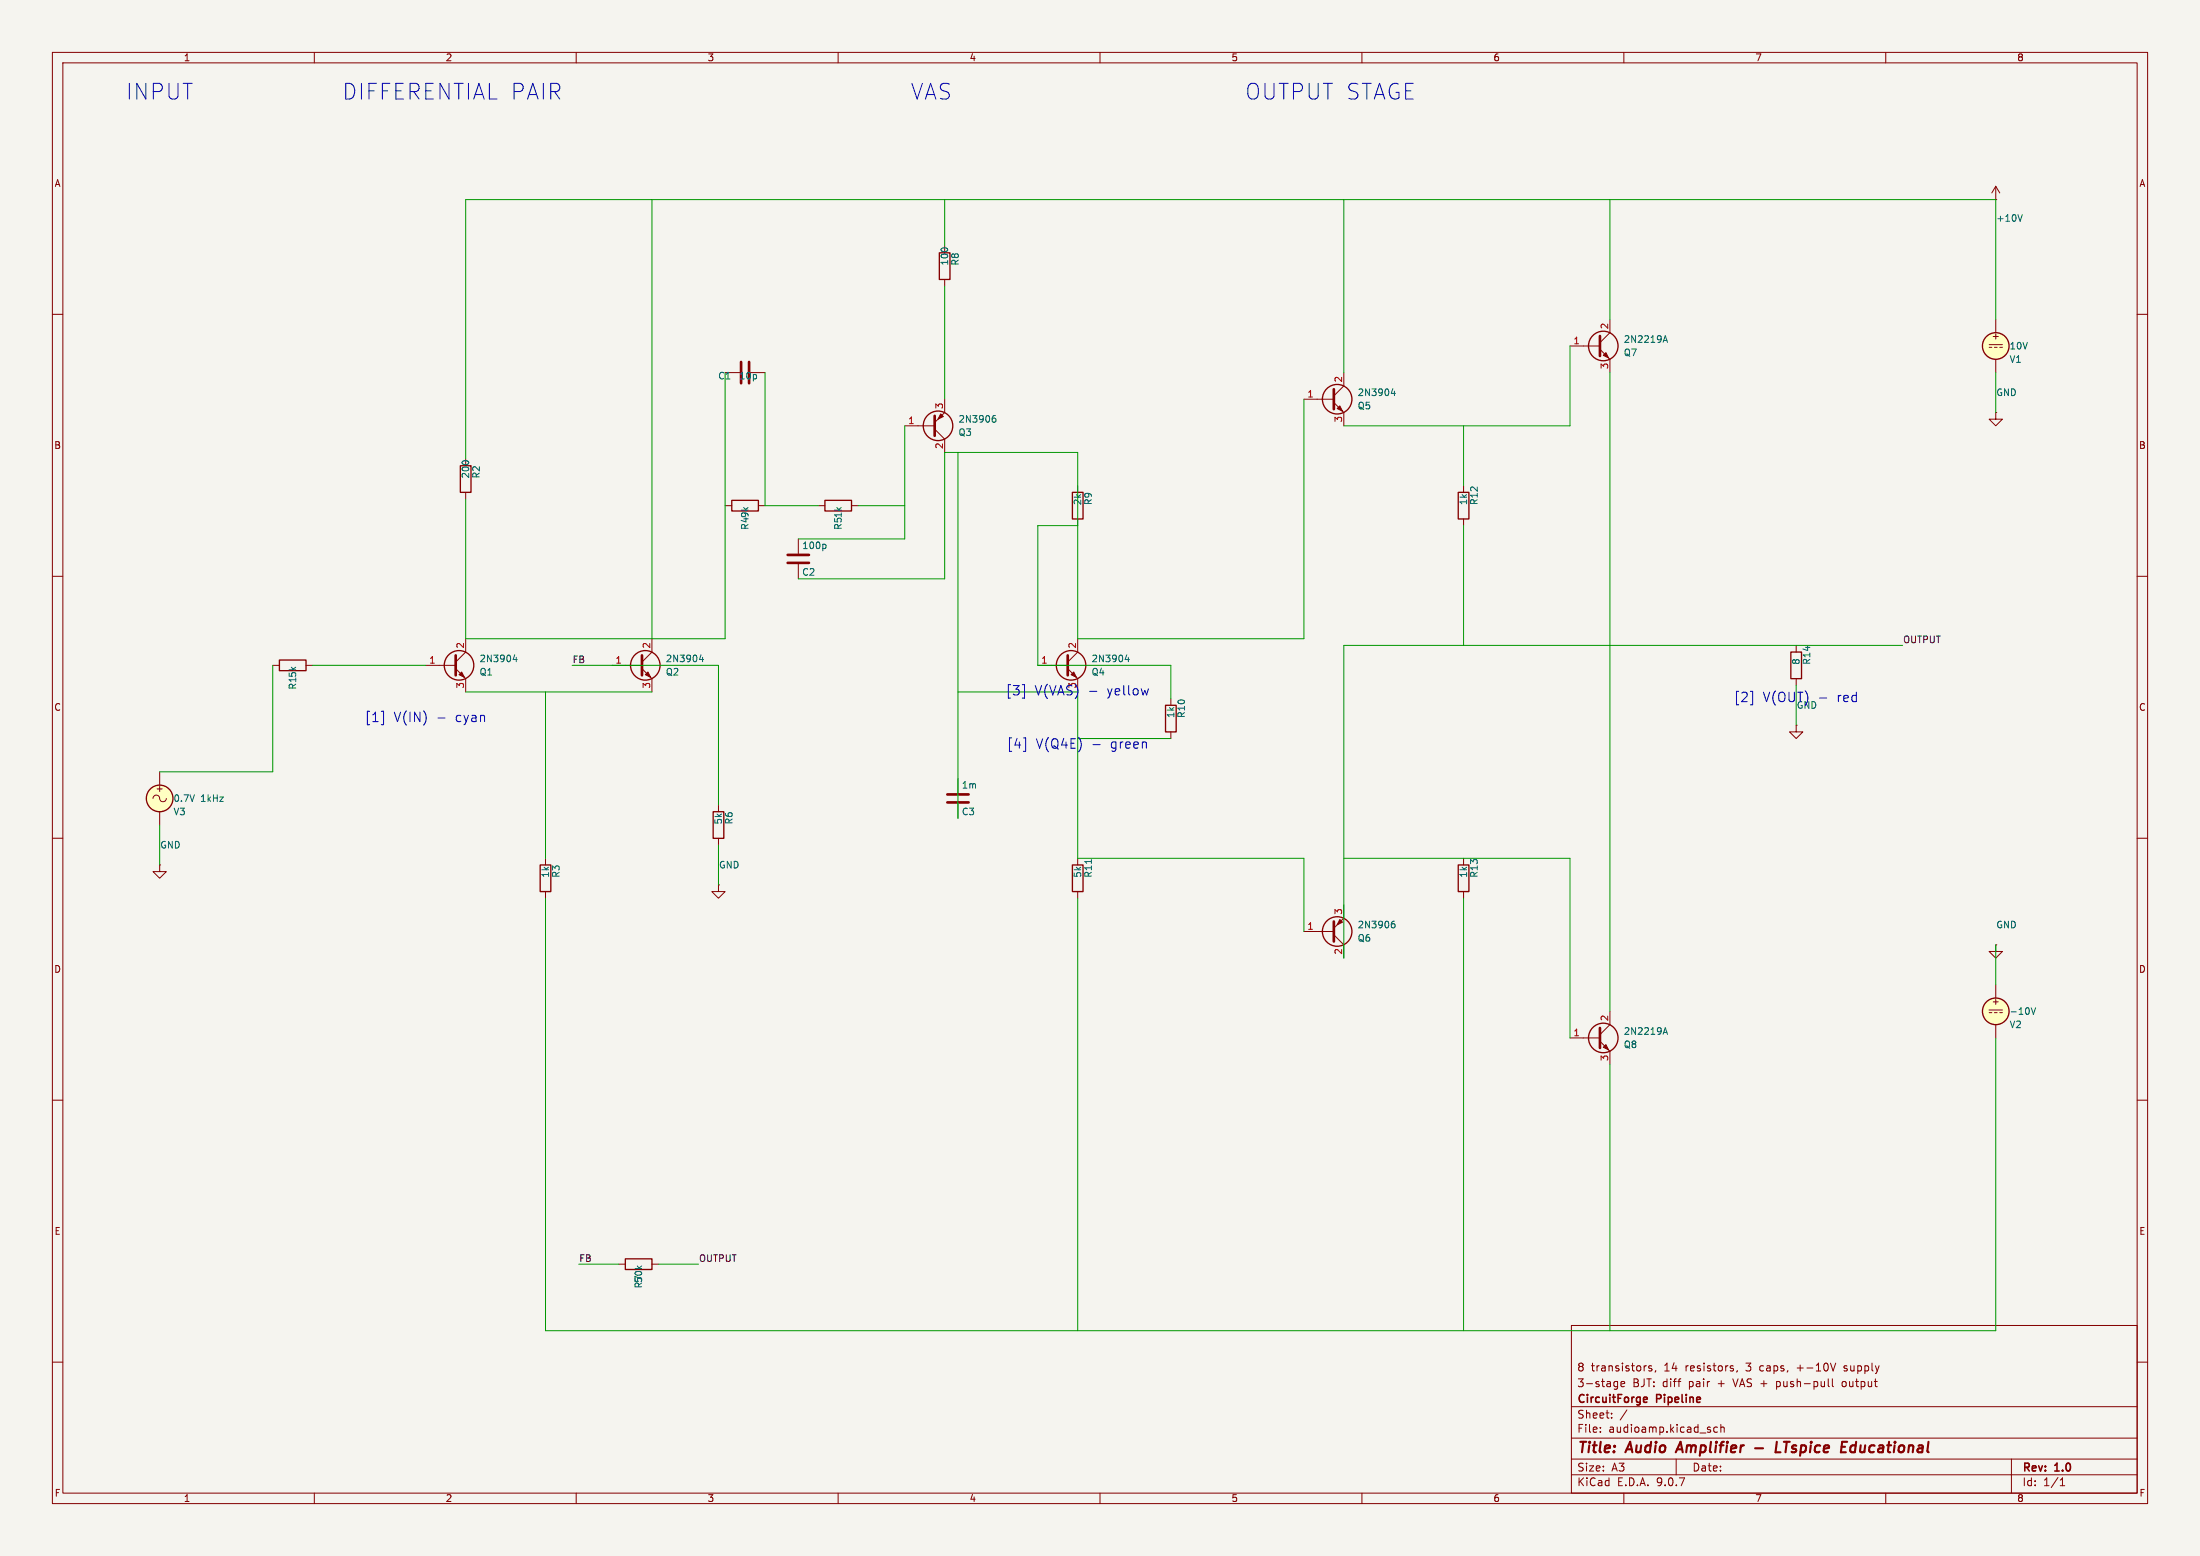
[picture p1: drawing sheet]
(kicad_sch
 (version 20250114)
 (generator "eeschema")
 (generator_version "9.0")
 (paper "A3")
 (title_block
  (title "Audio Amplifier - LTspice Educational")
  (rev "1.0")
  (company "CircuitForge Pipeline")
  (comment 1 "3-stage BJT: diff pair + VAS + push-pull output")
  (comment 2 "8 transistors, 14 resistors, 3 caps, +-10V supply"))
 (lib_symbols
  (symbol "VSIN:VSIN"
   (pin_numbers (hide yes))
   (pin_names
    (offset 0.0254)) (exclude_from_sim no) (in_bom yes) (on_board yes)
   (property "Reference" "V" (at 2.54 2.54 0) (show_name no) (do_not_autoplace no) (effects (font (size 1.27 1.27)) (justify left)))
   (property "Value" "VSIN" (at 2.54 0 0) (show_name no) (do_not_autoplace no) (effects (font (size 1.27 1.27)) (justify left)))
   (property "Footprint" "" (at 0 0 0) (show_name no) (do_not_autoplace no) (hide yes) (effects (font (size 1.27 1.27))))
   (property "Datasheet" "https://ngspice.sourceforge.io/docs/ngspice-html-manual/manual.xhtml#sec_Independent_Sources_for" (at 0 0 0) (show_name no) (do_not_autoplace no) (hide yes) (effects (font (size 1.27 1.27))))
   (property "Description" "Voltage source, sinusoidal" (at 0 0 0) (show_name no) (do_not_autoplace no) (hide yes) (effects (font (size 1.27 1.27))))
   (property "Sim.Pins" "1=+ 2=-" (at 0 0 0) (show_name no) (do_not_autoplace no) (hide yes) (effects (font (size 1.27 1.27))))
   (property "Sim.Params" "dc=0 ampl=1 f=1k ac=1" (at 2.54 -2.54 0) (show_name no) (do_not_autoplace no) (effects (font (size 1.27 1.27)) (justify left)))
   (property "Sim.Type" "SIN" (at 0 0 0) (show_name no) (do_not_autoplace no) (hide yes) (effects (font (size 1.27 1.27))))
   (property "Sim.Device" "V" (at 0 0 0) (show_name no) (do_not_autoplace no) (hide yes) (effects (font (size 1.27 1.27)) (justify left)))
   (symbol "VSIN_0_0"
    (arc (start -1.27 0) (mid -0.635 0.6323) (end 0 0) (stroke (width 0) (type default)) (fill (type none)))
    (arc (start 1.27 0) (mid 0.635 -0.6323) (end 0 0) (stroke (width 0) (type default)) (fill (type none)))
    (text "+" (at 0 1.905 0) (effects (font (size 1.27 1.27)))))
   (symbol "VSIN_0_1"
    (circle (center 0 0) (radius 2.54) (stroke (width 0.254) (type default)) (fill (type background))))
   (symbol "VSIN_1_1"
    (pin passive line (at 0 5.08 270) (length 2.54) (name "" (effects (font (size 1.27 1.27)))) (number "1" (effects (font (size 1.27 1.27)))))
    (pin passive line (at 0 -5.08 90) (length 2.54) (name "" (effects (font (size 1.27 1.27)))) (number "2" (effects (font (size 1.27 1.27))))))
   (embedded_fonts no))
  (symbol "R:R"
   (pin_numbers (hide yes))
   (pin_names
    (offset 0)) (exclude_from_sim no) (in_bom yes) (on_board yes)
   (property "Reference" "R" (at 2.032 0 90) (show_name no) (do_not_autoplace no) (effects (font (size 1.27 1.27))))
   (property "Value" "R" (at 0 0 90) (show_name no) (do_not_autoplace no) (effects (font (size 1.27 1.27))))
   (property "Footprint" "" (at -1.778 0 90) (show_name no) (do_not_autoplace no) (hide yes) (effects (font (size 1.27 1.27))))
   (property "Datasheet" "" (at 0 0 0) (show_name no) (do_not_autoplace no) (hide yes) (effects (font (size 1.27 1.27))))
   (property "Description" "Resistor" (at 0 0 0) (show_name no) (do_not_autoplace no) (hide yes) (effects (font (size 1.27 1.27))))
   (symbol "R_0_1"
    (rectangle (start -1.016 -2.54) (end 1.016 2.54) (stroke (width 0.254) (type default)) (fill (type none))))
   (symbol "R_1_1"
    (pin passive line (at 0 3.81 270) (length 1.27) (name "" (effects (font (size 1.27 1.27)))) (number "1" (effects (font (size 1.27 1.27)))))
    (pin passive line (at 0 -3.81 90) (length 1.27) (name "" (effects (font (size 1.27 1.27)))) (number "2" (effects (font (size 1.27 1.27))))))
   (embedded_fonts no))
  (symbol "Q_NPN_BCE:Q_NPN_BCE"
   (pin_names
    (offset 0) (hide yes)) (exclude_from_sim no) (in_bom yes) (on_board yes)
   (property "Reference" "Q" (at 5.08 1.27 0) (show_name no) (do_not_autoplace no) (effects (font (size 1.27 1.27)) (justify left)))
   (property "Value" "Q_NPN_BCE" (at 5.08 -1.27 0) (show_name no) (do_not_autoplace no) (effects (font (size 1.27 1.27)) (justify left)))
   (property "Footprint" "" (at 5.08 2.54 0) (show_name no) (do_not_autoplace no) (hide yes) (effects (font (size 1.27 1.27))))
   (property "Datasheet" "" (at 0 0 0) (show_name no) (do_not_autoplace no) (hide yes) (effects (font (size 1.27 1.27))))
   (property "Description" "NPN transistor, base/collector/emitter" (at 0 0 0) (show_name no) (do_not_autoplace no) (hide yes) (effects (font (size 1.27 1.27))))
   (property "Sim.Device" "NPN" (at 0 0 0) (show_name no) (do_not_autoplace no) (hide yes) (effects (font (size 1.27 1.27))))
   (property "Sim.Pins" "1=B 2=C 3=E" (at 0 0 0) (show_name no) (do_not_autoplace no) (hide yes) (effects (font (size 1.27 1.27))))
   (symbol "Q_NPN_BCE_0_1"
    (polyline (pts (xy -2.54 0) (xy 0.635 0)) (stroke (width 0) (type default)) (fill (type none)))
    (polyline (pts (xy 0.635 1.905) (xy 0.635 -1.905)) (stroke (width 0.508) (type default)) (fill (type none)))
    (circle (center 1.27 0) (radius 2.8194) (stroke (width 0.254) (type default)) (fill (type none))))
   (symbol "Q_NPN_BCE_1_1"
    (polyline (pts (xy 0.635 0.635) (xy 2.54 2.54)) (stroke (width 0) (type default)) (fill (type none)))
    (polyline (pts (xy 0.635 -0.635) (xy 2.54 -2.54)) (stroke (width 0) (type default)) (fill (type none)))
    (polyline (pts (xy 1.27 -1.778) (xy 1.778 -1.27) (xy 2.286 -2.286) (xy 1.27 -1.778)) (stroke (width 0) (type default)) (fill (type outline)))
    (pin input line (at -5.08 0 0) (length 2.54) (name "B" (effects (font (size 1.27 1.27)))) (number "1" (effects (font (size 1.27 1.27)))))
    (pin passive line (at 2.54 5.08 270) (length 2.54) (name "C" (effects (font (size 1.27 1.27)))) (number "2" (effects (font (size 1.27 1.27)))))
    (pin passive line (at 2.54 -5.08 90) (length 2.54) (name "E" (effects (font (size 1.27 1.27)))) (number "3" (effects (font (size 1.27 1.27))))))
   (embedded_fonts no))
  (symbol "C:C"
   (pin_numbers (hide yes))
   (pin_names
    (offset 0.254)) (exclude_from_sim no) (in_bom yes) (on_board yes)
   (property "Reference" "C" (at 0.635 2.54 0) (show_name no) (do_not_autoplace no) (effects (font (size 1.27 1.27)) (justify left)))
   (property "Value" "C" (at 0.635 -2.54 0) (show_name no) (do_not_autoplace no) (effects (font (size 1.27 1.27)) (justify left)))
   (property "Footprint" "" (at 0.9652 -3.81 0) (show_name no) (do_not_autoplace no) (hide yes) (effects (font (size 1.27 1.27))))
   (property "Datasheet" "" (at 0 0 0) (show_name no) (do_not_autoplace no) (hide yes) (effects (font (size 1.27 1.27))))
   (property "Description" "Unpolarized capacitor" (at 0 0 0) (show_name no) (do_not_autoplace no) (hide yes) (effects (font (size 1.27 1.27))))
   (symbol "C_0_1"
    (polyline (pts (xy -2.032 0.762) (xy 2.032 0.762)) (stroke (width 0.508) (type default)) (fill (type none)))
    (polyline (pts (xy -2.032 -0.762) (xy 2.032 -0.762)) (stroke (width 0.508) (type default)) (fill (type none))))
   (symbol "C_1_1"
    (pin passive line (at 0 3.81 270) (length 2.794) (name "" (effects (font (size 1.27 1.27)))) (number "1" (effects (font (size 1.27 1.27)))))
    (pin passive line (at 0 -3.81 90) (length 2.794) (name "" (effects (font (size 1.27 1.27)))) (number "2" (effects (font (size 1.27 1.27))))))
   (embedded_fonts no))
  (symbol "Q_PNP_BCE:Q_PNP_BCE"
   (pin_names
    (offset 0) (hide yes)) (exclude_from_sim no) (in_bom yes) (on_board yes)
   (property "Reference" "Q" (at 5.08 1.27 0) (show_name no) (do_not_autoplace no) (effects (font (size 1.27 1.27)) (justify left)))
   (property "Value" "Q_PNP_BCE" (at 5.08 -1.27 0) (show_name no) (do_not_autoplace no) (effects (font (size 1.27 1.27)) (justify left)))
   (property "Footprint" "" (at 5.08 2.54 0) (show_name no) (do_not_autoplace no) (hide yes) (effects (font (size 1.27 1.27))))
   (property "Datasheet" "" (at 0 0 0) (show_name no) (do_not_autoplace no) (hide yes) (effects (font (size 1.27 1.27))))
   (property "Description" "PNP transistor, base/collector/emitter" (at 0 0 0) (show_name no) (do_not_autoplace no) (hide yes) (effects (font (size 1.27 1.27))))
   (property "Sim.Device" "PNP" (at 0 0 0) (show_name no) (do_not_autoplace no) (hide yes) (effects (font (size 1.27 1.27))))
   (property "Sim.Pins" "1=B 2=C 3=E" (at 0 0 0) (show_name no) (do_not_autoplace no) (hide yes) (effects (font (size 1.27 1.27))))
   (symbol "Q_PNP_BCE_0_1"
    (polyline (pts (xy -2.54 0) (xy 0.635 0)) (stroke (width 0) (type default)) (fill (type none)))
    (polyline (pts (xy 0.635 1.905) (xy 0.635 -1.905)) (stroke (width 0.508) (type default)) (fill (type none)))
    (polyline (pts (xy 0.635 0.635) (xy 2.54 2.54)) (stroke (width 0) (type default)) (fill (type none)))
    (polyline (pts (xy 0.635 -0.635) (xy 2.54 -2.54)) (stroke (width 0) (type default)) (fill (type none)))
    (circle (center 1.27 0) (radius 2.8194) (stroke (width 0.254) (type default)) (fill (type none)))
    (polyline (pts (xy 2.286 -1.778) (xy 1.778 -2.286) (xy 1.27 -1.27) (xy 2.286 -1.778)) (stroke (width 0) (type default)) (fill (type outline))))
   (symbol "Q_PNP_BCE_1_1"
    (pin input line (at -5.08 0 0) (length 2.54) (name "B" (effects (font (size 1.27 1.27)))) (number "1" (effects (font (size 1.27 1.27)))))
    (pin passive line (at 2.54 5.08 270) (length 2.54) (name "C" (effects (font (size 1.27 1.27)))) (number "2" (effects (font (size 1.27 1.27)))))
    (pin passive line (at 2.54 -5.08 90) (length 2.54) (name "E" (effects (font (size 1.27 1.27)))) (number "3" (effects (font (size 1.27 1.27))))))
   (embedded_fonts no))
  (symbol "VDC:VDC"
   (pin_numbers (hide yes))
   (pin_names
    (offset 0.0254)) (exclude_from_sim no) (in_bom yes) (on_board yes)
   (property "Reference" "V" (at 2.54 2.54 0) (show_name no) (do_not_autoplace no) (effects (font (size 1.27 1.27)) (justify left)))
   (property "Value" "1" (at 2.54 0 0) (show_name no) (do_not_autoplace no) (effects (font (size 1.27 1.27)) (justify left)))
   (property "Footprint" "" (at 0 0 0) (show_name no) (do_not_autoplace no) (hide yes) (effects (font (size 1.27 1.27))))
   (property "Datasheet" "https://ngspice.sourceforge.io/docs/ngspice-html-manual/manual.xhtml#sec_Independent_Sources_for" (at 0 0 0) (show_name no) (do_not_autoplace no) (hide yes) (effects (font (size 1.27 1.27))))
   (property "Description" "Voltage source, DC" (at 0 0 0) (show_name no) (do_not_autoplace no) (hide yes) (effects (font (size 1.27 1.27))))
   (property "Sim.Pins" "1=+ 2=-" (at 0 0 0) (show_name no) (do_not_autoplace no) (hide yes) (effects (font (size 1.27 1.27))))
   (property "Sim.Type" "DC" (at 0 0 0) (show_name no) (do_not_autoplace no) (hide yes) (effects (font (size 1.27 1.27))))
   (property "Sim.Device" "V" (at 0 0 0) (show_name no) (do_not_autoplace no) (hide yes) (effects (font (size 1.27 1.27)) (justify left)))
   (symbol "VDC_0_0"
    (polyline (pts (xy -1.27 0.254) (xy 1.27 0.254)) (stroke (width 0) (type default)) (fill (type none)))
    (polyline (pts (xy -0.762 -0.254) (xy -1.27 -0.254)) (stroke (width 0) (type default)) (fill (type none)))
    (polyline (pts (xy 0.254 -0.254) (xy -0.254 -0.254)) (stroke (width 0) (type default)) (fill (type none)))
    (polyline (pts (xy 1.27 -0.254) (xy 0.762 -0.254)) (stroke (width 0) (type default)) (fill (type none)))
    (text "+" (at 0 1.905 0) (effects (font (size 1.27 1.27)))))
   (symbol "VDC_0_1"
    (circle (center 0 0) (radius 2.54) (stroke (width 0.254) (type default)) (fill (type background))))
   (symbol "VDC_1_1"
    (pin passive line (at 0 5.08 270) (length 2.54) (name "" (effects (font (size 1.27 1.27)))) (number "1" (effects (font (size 1.27 1.27)))))
    (pin passive line (at 0 -5.08 90) (length 2.54) (name "" (effects (font (size 1.27 1.27)))) (number "2" (effects (font (size 1.27 1.27))))))
   (embedded_fonts no))
  (symbol "GND:GND"
   (power)
   (pin_numbers (hide yes))
   (pin_names
    (offset 0) (hide yes)) (exclude_from_sim no) (in_bom yes) (on_board yes)
   (property "Reference" "#PWR" (at 0 -6.35 0) (show_name no) (do_not_autoplace no) (hide yes) (effects (font (size 1.27 1.27))))
   (property "Value" "GND" (at 0 -3.81 0) (show_name no) (do_not_autoplace no) (effects (font (size 1.27 1.27))))
   (property "Footprint" "" (at 0 0 0) (show_name no) (do_not_autoplace no) (hide yes) (effects (font (size 1.27 1.27))))
   (property "Datasheet" "" (at 0 0 0) (show_name no) (do_not_autoplace no) (hide yes) (effects (font (size 1.27 1.27))))
   (property "Description" "Power symbol creates a global label with name \"GND\" , ground" (at 0 0 0) (show_name no) (do_not_autoplace no) (hide yes) (effects (font (size 1.27 1.27))))
   (symbol "GND_0_1"
    (polyline (pts (xy 0 0) (xy 0 -1.27) (xy 1.27 -1.27) (xy 0 -2.54) (xy -1.27 -1.27) (xy 0 -1.27)) (stroke (width 0) (type default)) (fill (type none))))
   (symbol "GND_1_1"
    (pin power_in line (at 0 0 270) (length 0) (name "" (effects (font (size 1.27 1.27)))) (number "1" (effects (font (size 1.27 1.27))))))
   (embedded_fonts no))
  (symbol "VCC:VCC"
   (power)
   (pin_numbers (hide yes))
   (pin_names
    (offset 0) (hide yes)) (exclude_from_sim no) (in_bom yes) (on_board yes)
   (property "Reference" "#PWR" (at 0 -3.81 0) (show_name no) (do_not_autoplace no) (hide yes) (effects (font (size 1.27 1.27))))
   (property "Value" "VCC" (at 0 3.556 0) (show_name no) (do_not_autoplace no) (effects (font (size 1.27 1.27))))
   (property "Footprint" "" (at 0 0 0) (show_name no) (do_not_autoplace no) (hide yes) (effects (font (size 1.27 1.27))))
   (property "Datasheet" "" (at 0 0 0) (show_name no) (do_not_autoplace no) (hide yes) (effects (font (size 1.27 1.27))))
   (property "Description" "Power symbol creates a global label with name \"VCC\"" (at 0 0 0) (show_name no) (do_not_autoplace no) (hide yes) (effects (font (size 1.27 1.27))))
   (symbol "VCC_0_1"
    (polyline (pts (xy -0.762 1.27) (xy 0 2.54)) (stroke (width 0) (type default)) (fill (type none)))
    (polyline (pts (xy 0 2.54) (xy 0.762 1.27)) (stroke (width 0) (type default)) (fill (type none)))
    (polyline (pts (xy 0 0) (xy 0 2.54)) (stroke (width 0) (type default)) (fill (type none))))
   (symbol "VCC_1_1"
    (pin power_in line (at 0 0 90) (length 0) (name "" (effects (font (size 1.27 1.27)))) (number "1" (effects (font (size 1.27 1.27))))))
   (embedded_fonts no)))
 (symbol
  (lib_id "VSIN:VSIN")
  (at 30.48 152.4 0)
  (unit 1)
  (exclude_from_sim no)
  (in_bom yes)
  (on_board yes)
  (dnp no)
  (fields_autoplaced no)
  (property "Reference" "V3" (at 33.02 154.94 0.0000) (effects (font (size 1.27 1.27)) (justify left)))
  (property "Value" "0.7V 1kHz" (at 33.02 152.4 0.0000) (effects (font (size 1.27 1.27)) (justify left)))
  (pin "1")
  (pin "2"))
 (symbol
  (lib_id "R:R")
  (at 55.88 127 90)
  (unit 1)
  (exclude_from_sim no)
  (in_bom yes)
  (on_board yes)
  (dnp no)
  (fields_autoplaced no)
  (property "Reference" "R1" (at 55.88 129.032 180) (effects (font (size 1.27 1.27)) (justify left)))
  (property "Value" "5k" (at 55.88 127 180) (effects (font (size 1.27 1.27)) (justify left)))
  (pin "1")
  (pin "2"))
 (symbol
  (lib_id "Q_NPN_BCE:Q_NPN_BCE")
  (at 86.36 127 0)
  (unit 1)
  (exclude_from_sim no)
  (in_bom yes)
  (on_board yes)
  (dnp no)
  (fields_autoplaced no)
  (property "Reference" "Q1" (at 91.44 128.27 0.0000) (effects (font (size 1.27 1.27)) (justify left)))
  (property "Value" "2N3904" (at 91.44 125.73 0.0000) (effects (font (size 1.27 1.27)) (justify left)))
  (pin "1")
  (pin "2")
  (pin "3"))
 (symbol
  (lib_id "Q_NPN_BCE:Q_NPN_BCE")
  (at 121.92 127 0)
  (unit 1)
  (exclude_from_sim no)
  (in_bom yes)
  (on_board yes)
  (dnp no)
  (fields_autoplaced no)
  (property "Reference" "Q2" (at 127 128.27 0.0000) (effects (font (size 1.27 1.27)) (justify left)))
  (property "Value" "2N3904" (at 127 125.73 0.0000) (effects (font (size 1.27 1.27)) (justify left)))
  (pin "1")
  (pin "2")
  (pin "3"))
 (symbol
  (lib_id "R:R")
  (at 88.9 91.44 0)
  (unit 1)
  (exclude_from_sim no)
  (in_bom yes)
  (on_board yes)
  (dnp no)
  (fields_autoplaced no)
  (property "Reference" "R2" (at 90.932 91.44 90) (effects (font (size 1.27 1.27)) (justify left)))
  (property "Value" "200" (at 88.9 91.44 90) (effects (font (size 1.27 1.27)) (justify left)))
  (pin "1")
  (pin "2"))
 (symbol
  (lib_id "R:R")
  (at 104.14 167.64 0)
  (unit 1)
  (exclude_from_sim no)
  (in_bom yes)
  (on_board yes)
  (dnp no)
  (fields_autoplaced no)
  (property "Reference" "R3" (at 106.172 167.64 90) (effects (font (size 1.27 1.27)) (justify left)))
  (property "Value" "1k" (at 104.14 167.64 90) (effects (font (size 1.27 1.27)) (justify left)))
  (pin "1")
  (pin "2"))
 (symbol
  (lib_id "R:R")
  (at 137.16 157.48 0)
  (unit 1)
  (exclude_from_sim no)
  (in_bom yes)
  (on_board yes)
  (dnp no)
  (fields_autoplaced no)
  (property "Reference" "R6" (at 139.192 157.48 90) (effects (font (size 1.27 1.27)) (justify left)))
  (property "Value" "5k" (at 137.16 157.48 90) (effects (font (size 1.27 1.27)) (justify left)))
  (pin "1")
  (pin "2"))
 (symbol
  (lib_id "R:R")
  (at 121.92 241.3 90)
  (unit 1)
  (exclude_from_sim no)
  (in_bom yes)
  (on_board yes)
  (dnp no)
  (fields_autoplaced no)
  (property "Reference" "R7" (at 121.92 243.332 180) (effects (font (size 1.27 1.27)) (justify left)))
  (property "Value" "50k" (at 121.92 241.3 180) (effects (font (size 1.27 1.27)) (justify left)))
  (pin "1")
  (pin "2"))
 (symbol
  (lib_id "R:R")
  (at 142.24 96.52 90)
  (unit 1)
  (exclude_from_sim no)
  (in_bom yes)
  (on_board yes)
  (dnp no)
  (fields_autoplaced no)
  (property "Reference" "R4" (at 142.24 98.552 180) (effects (font (size 1.27 1.27)) (justify left)))
  (property "Value" "9k" (at 142.24 96.52 180) (effects (font (size 1.27 1.27)) (justify left)))
  (pin "1")
  (pin "2"))
 (symbol
  (lib_id "C:C")
  (at 142.24 71.12 90)
  (unit 1)
  (exclude_from_sim no)
  (in_bom yes)
  (on_board yes)
  (dnp no)
  (fields_autoplaced no)
  (property "Reference" "C1" (at 139.7 71.755 90) (effects (font (size 1.27 1.27)) (justify left)))
  (property "Value" "10p" (at 144.78 71.755 90) (effects (font (size 1.27 1.27)) (justify left)))
  (pin "1")
  (pin "2"))
 (symbol
  (lib_id "R:R")
  (at 160.02 96.52 90)
  (unit 1)
  (exclude_from_sim no)
  (in_bom yes)
  (on_board yes)
  (dnp no)
  (fields_autoplaced no)
  (property "Reference" "R5" (at 160.02 98.552 180) (effects (font (size 1.27 1.27)) (justify left)))
  (property "Value" "1k" (at 160.02 96.52 180) (effects (font (size 1.27 1.27)) (justify left)))
  (pin "1")
  (pin "2"))
 (symbol
  (lib_id "Q_PNP_BCE:Q_PNP_BCE")
  (at 177.8 81.28 0)
  (mirror x)
  (unit 1)
  (exclude_from_sim no)
  (in_bom yes)
  (on_board yes)
  (dnp no)
  (fields_autoplaced no)
  (property "Reference" "Q3" (at 182.88 82.55 0.0000) (effects (font (size 1.27 1.27)) (justify left)))
  (property "Value" "2N3906" (at 182.88 80.01 0.0000) (effects (font (size 1.27 1.27)) (justify left)))
  (pin "1")
  (pin "2")
  (pin "3"))
 (symbol
  (lib_id "R:R")
  (at 180.34 50.8 0)
  (unit 1)
  (exclude_from_sim no)
  (in_bom yes)
  (on_board yes)
  (dnp no)
  (fields_autoplaced no)
  (property "Reference" "R8" (at 182.372 50.8 90) (effects (font (size 1.27 1.27)) (justify left)))
  (property "Value" "100" (at 180.34 50.8 90) (effects (font (size 1.27 1.27)) (justify left)))
  (pin "1")
  (pin "2"))
 (symbol
  (lib_id "C:C")
  (at 152.4 106.68 0)
  (unit 1)
  (exclude_from_sim no)
  (in_bom yes)
  (on_board yes)
  (dnp no)
  (fields_autoplaced no)
  (property "Reference" "C2" (at 153.035 109.22 0.0000) (effects (font (size 1.27 1.27)) (justify left)))
  (property "Value" "100p" (at 153.035 104.14 0.0000) (effects (font (size 1.27 1.27)) (justify left)))
  (pin "1")
  (pin "2"))
 (symbol
  (lib_id "Q_NPN_BCE:Q_NPN_BCE")
  (at 203.2 127 0)
  (unit 1)
  (exclude_from_sim no)
  (in_bom yes)
  (on_board yes)
  (dnp no)
  (fields_autoplaced no)
  (property "Reference" "Q4" (at 208.28 128.27 0.0000) (effects (font (size 1.27 1.27)) (justify left)))
  (property "Value" "2N3904" (at 208.28 125.73 0.0000) (effects (font (size 1.27 1.27)) (justify left)))
  (pin "1")
  (pin "2")
  (pin "3"))
 (symbol
  (lib_id "R:R")
  (at 205.74 96.52 0)
  (unit 1)
  (exclude_from_sim no)
  (in_bom yes)
  (on_board yes)
  (dnp no)
  (fields_autoplaced no)
  (property "Reference" "R9" (at 207.772 96.52 90) (effects (font (size 1.27 1.27)) (justify left)))
  (property "Value" "2k" (at 205.74 96.52 90) (effects (font (size 1.27 1.27)) (justify left)))
  (pin "1")
  (pin "2"))
 (symbol
  (lib_id "R:R")
  (at 223.52 137.16 0)
  (unit 1)
  (exclude_from_sim no)
  (in_bom yes)
  (on_board yes)
  (dnp no)
  (fields_autoplaced no)
  (property "Reference" "R10" (at 225.552 137.16 90) (effects (font (size 1.27 1.27)) (justify left)))
  (property "Value" "1k" (at 223.52 137.16 90) (effects (font (size 1.27 1.27)) (justify left)))
  (pin "1")
  (pin "2"))
 (symbol
  (lib_id "R:R")
  (at 205.74 167.64 0)
  (unit 1)
  (exclude_from_sim no)
  (in_bom yes)
  (on_board yes)
  (dnp no)
  (fields_autoplaced no)
  (property "Reference" "R11" (at 207.772 167.64 90) (effects (font (size 1.27 1.27)) (justify left)))
  (property "Value" "5k" (at 205.74 167.64 90) (effects (font (size 1.27 1.27)) (justify left)))
  (pin "1")
  (pin "2"))
 (symbol
  (lib_id "C:C")
  (at 182.88 152.4 0)
  (unit 1)
  (exclude_from_sim no)
  (in_bom yes)
  (on_board yes)
  (dnp no)
  (fields_autoplaced no)
  (property "Reference" "C3" (at 183.515 154.94 0.0000) (effects (font (size 1.27 1.27)) (justify left)))
  (property "Value" "1m" (at 183.515 149.86 0.0000) (effects (font (size 1.27 1.27)) (justify left)))
  (pin "1")
  (pin "2"))
 (symbol
  (lib_id "Q_NPN_BCE:Q_NPN_BCE")
  (at 254 76.2 0)
  (unit 1)
  (exclude_from_sim no)
  (in_bom yes)
  (on_board yes)
  (dnp no)
  (fields_autoplaced no)
  (property "Reference" "Q5" (at 259.08 77.47 0.0000) (effects (font (size 1.27 1.27)) (justify left)))
  (property "Value" "2N3904" (at 259.08 74.93 0.0000) (effects (font (size 1.27 1.27)) (justify left)))
  (pin "1")
  (pin "2")
  (pin "3"))
 (symbol
  (lib_id "R:R")
  (at 279.4 96.52 0)
  (unit 1)
  (exclude_from_sim no)
  (in_bom yes)
  (on_board yes)
  (dnp no)
  (fields_autoplaced no)
  (property "Reference" "R12" (at 281.432 96.52 90) (effects (font (size 1.27 1.27)) (justify left)))
  (property "Value" "1k" (at 279.4 96.52 90) (effects (font (size 1.27 1.27)) (justify left)))
  (pin "1")
  (pin "2"))
 (symbol
  (lib_id "Q_NPN_BCE:Q_NPN_BCE")
  (at 304.8 66.04 0)
  (unit 1)
  (exclude_from_sim no)
  (in_bom yes)
  (on_board yes)
  (dnp no)
  (fields_autoplaced no)
  (property "Reference" "Q7" (at 309.88 67.31 0.0000) (effects (font (size 1.27 1.27)) (justify left)))
  (property "Value" "2N2219A" (at 309.88 64.77 0.0000) (effects (font (size 1.27 1.27)) (justify left)))
  (pin "1")
  (pin "2")
  (pin "3"))
 (symbol
  (lib_id "Q_PNP_BCE:Q_PNP_BCE")
  (at 254 177.8 0)
  (mirror x)
  (unit 1)
  (exclude_from_sim no)
  (in_bom yes)
  (on_board yes)
  (dnp no)
  (fields_autoplaced no)
  (property "Reference" "Q6" (at 259.08 179.07 0.0000) (effects (font (size 1.27 1.27)) (justify left)))
  (property "Value" "2N3906" (at 259.08 176.53 0.0000) (effects (font (size 1.27 1.27)) (justify left)))
  (pin "1")
  (pin "2")
  (pin "3"))
 (symbol
  (lib_id "R:R")
  (at 279.4 167.64 0)
  (unit 1)
  (exclude_from_sim no)
  (in_bom yes)
  (on_board yes)
  (dnp no)
  (fields_autoplaced no)
  (property "Reference" "R13" (at 281.432 167.64 90) (effects (font (size 1.27 1.27)) (justify left)))
  (property "Value" "1k" (at 279.4 167.64 90) (effects (font (size 1.27 1.27)) (justify left)))
  (pin "1")
  (pin "2"))
 (symbol
  (lib_id "Q_NPN_BCE:Q_NPN_BCE")
  (at 304.8 198.12 0)
  (unit 1)
  (exclude_from_sim no)
  (in_bom yes)
  (on_board yes)
  (dnp no)
  (fields_autoplaced no)
  (property "Reference" "Q8" (at 309.88 199.39 0.0000) (effects (font (size 1.27 1.27)) (justify left)))
  (property "Value" "2N2219A" (at 309.88 196.85 0.0000) (effects (font (size 1.27 1.27)) (justify left)))
  (pin "1")
  (pin "2")
  (pin "3"))
 (symbol
  (lib_id "R:R")
  (at 342.9 127 0)
  (unit 1)
  (exclude_from_sim no)
  (in_bom yes)
  (on_board yes)
  (dnp no)
  (fields_autoplaced no)
  (property "Reference" "R14" (at 344.932 127 90) (effects (font (size 1.27 1.27)) (justify left)))
  (property "Value" "8" (at 342.9 127 90) (effects (font (size 1.27 1.27)) (justify left)))
  (pin "1")
  (pin "2"))
 (symbol
  (lib_id "VDC:VDC")
  (at 381 66.04 0)
  (unit 1)
  (exclude_from_sim no)
  (in_bom yes)
  (on_board yes)
  (dnp no)
  (fields_autoplaced no)
  (property "Reference" "V1" (at 383.54 68.58 0.0000) (effects (font (size 1.27 1.27)) (justify left)))
  (property "Value" "10V" (at 383.54 66.04 0.0000) (effects (font (size 1.27 1.27)) (justify left)))
  (pin "1")
  (pin "2"))
 (symbol
  (lib_id "VDC:VDC")
  (at 381 193.04 0)
  (unit 1)
  (exclude_from_sim no)
  (in_bom yes)
  (on_board yes)
  (dnp no)
  (fields_autoplaced no)
  (property "Reference" "V2" (at 383.54 195.58 0.0000) (effects (font (size 1.27 1.27)) (justify left)))
  (property "Value" "-10V" (at 383.54 193.04 0.0000) (effects (font (size 1.27 1.27)) (justify left)))
  (pin "1")
  (pin "2"))
 (symbol
  (lib_id "GND:GND")
  (at 30.48 165.1 0)
  (unit 1)
  (exclude_from_sim no)
  (in_bom yes)
  (on_board yes)
  (dnp no)
  (fields_autoplaced no)
  (property "Reference" "#PWR01" (at 30.48 158.75 0.0000) (hide yes) (effects (font (size 1.27 1.27)) (justify left)))
  (property "Value" "GND" (at 30.48 161.29 0.0000) (effects (font (size 1.27 1.27)) (justify left)))
  (pin "1"))
 (symbol
  (lib_id "GND:GND")
  (at 137.16 168.91 0)
  (unit 1)
  (exclude_from_sim no)
  (in_bom yes)
  (on_board yes)
  (dnp no)
  (fields_autoplaced no)
  (property "Reference" "#PWR02" (at 137.16 162.56 0.0000) (hide yes) (effects (font (size 1.27 1.27)) (justify left)))
  (property "Value" "GND" (at 137.16 165.1 0.0000) (effects (font (size 1.27 1.27)) (justify left)))
  (pin "1"))
 (symbol
  (lib_id "GND:GND")
  (at 342.9 138.43 0)
  (unit 1)
  (exclude_from_sim no)
  (in_bom yes)
  (on_board yes)
  (dnp no)
  (fields_autoplaced no)
  (property "Reference" "#PWR03" (at 342.9 132.08 0.0000) (hide yes) (effects (font (size 1.27 1.27)) (justify left)))
  (property "Value" "GND" (at 342.9 134.62 0.0000) (effects (font (size 1.27 1.27)) (justify left)))
  (pin "1"))
 (symbol
  (lib_id "GND:GND")
  (at 381 78.74 0)
  (unit 1)
  (exclude_from_sim no)
  (in_bom yes)
  (on_board yes)
  (dnp no)
  (fields_autoplaced no)
  (property "Reference" "#PWR04" (at 381 72.39 0.0000) (hide yes) (effects (font (size 1.27 1.27)) (justify left)))
  (property "Value" "GND" (at 381 74.93 0.0000) (effects (font (size 1.27 1.27)) (justify left)))
  (pin "1"))
 (symbol
  (lib_id "GND:GND")
  (at 381 180.34 0)
  (unit 1)
  (exclude_from_sim no)
  (in_bom yes)
  (on_board yes)
  (dnp no)
  (fields_autoplaced no)
  (property "Reference" "#PWR05" (at 381 173.99 0.0000) (hide yes) (effects (font (size 1.27 1.27)) (justify left)))
  (property "Value" "GND" (at 381 176.53 0.0000) (effects (font (size 1.27 1.27)) (justify left)))
  (pin "1"))
 (symbol
  (lib_id "VCC:VCC")
  (at 381 38.1 0)
  (unit 1)
  (exclude_from_sim no)
  (in_bom yes)
  (on_board yes)
  (dnp no)
  (fields_autoplaced no)
  (property "Reference" "#PWR06" (at 381 34.29 0.0000) (hide yes) (effects (font (size 1.27 1.27)) (justify left)))
  (property "Value" "+10V" (at 381 41.656 0.0000) (effects (font (size 1.27 1.27)) (justify left)))
  (pin "1"))
 (wire
  (pts (xy 30.48 147.32) (xy 52.07 147.32))
  (stroke (width 0) (type default)))
 (wire
  (pts (xy 52.07 147.32) (xy 52.07 127))
  (stroke (width 0) (type default)))
 (wire
  (pts (xy 59.69 127.0) (xy 81.28 127.0))
  (stroke (width 0) (type default)))
 (wire
  (pts (xy 30.48 157.48) (xy 30.48 165.1))
  (stroke (width 0) (type default)))
 (wire
  (pts (xy 88.9 95.25) (xy 88.9 121.92))
  (stroke (width 0) (type default)))
 (wire
  (pts (xy 88.9 38.1) (xy 88.9 87.63))
  (stroke (width 0) (type default)))
 (wire
  (pts (xy 124.46 121.92) (xy 124.46 38.1))
  (stroke (width 0) (type default)))
 (wire
  (pts (xy 88.9 38.1) (xy 124.46 38.1))
  (stroke (width 0) (type default)))
 (wire
  (pts (xy 88.9 132.08) (xy 104.14 132.08))
  (stroke (width 0) (type default)))
 (wire
  (pts (xy 104.14 132.08) (xy 104.14 137.16))
  (stroke (width 0) (type default)))
 (wire
  (pts (xy 104.14 132.08) (xy 124.46 132.08))
  (stroke (width 0) (type default)))
 
 (wire
  (pts (xy 104.14 137.16) (xy 104.14 163.83))
  (stroke (width 0) (type default)))
 (wire
  (pts (xy 104.14 171.45) (xy 104.14 254.0))
  (stroke (width 0) (type default)))
 (wire
  (pts (xy 116.84 127.0) (xy 137.16 127.0))
  (stroke (width 0) (type default)))
 (wire
  (pts (xy 137.16 127.0) (xy 137.16 153.67))
  (stroke (width 0) (type default)))
 (wire
  (pts (xy 137.16 161.29) (xy 137.16 168.91))
  (stroke (width 0) (type default)))
 (wire
  (pts (xy 109.22 127.0) (xy 116.84 127.0))
  (stroke (width 0) (type default)))
 (wire
  (pts (xy 110.49 241.3) (xy 118.11 241.3))
  (stroke (width 0) (type default)))
 (wire
  (pts (xy 88.9 121.92) (xy 138.43 121.92))
  (stroke (width 0) (type default)))
 (wire
  (pts (xy 138.43 96.52) (xy 138.43 121.92))
  (stroke (width 0) (type default)))
 (wire
  (pts (xy 138.43 71.12) (xy 138.43 96.52))
  (stroke (width 0) (type default)))
 (wire
  (pts (xy 146.05 71.12) (xy 146.05 96.52))
  (stroke (width 0) (type default)))
 (wire
  (pts (xy 146.05 96.52) (xy 156.21 96.52))
  (stroke (width 0) (type default)))
 (wire
  (pts (xy 163.83 96.52) (xy 172.72 96.52))
  (stroke (width 0) (type default)))
 (wire
  (pts (xy 172.72 81.28) (xy 172.72 102.87))
  (stroke (width 0) (type default)))
 (wire
  (pts (xy 152.4 102.87) (xy 172.72 102.87))
  (stroke (width 0) (type default)))
 
 (wire
  (pts (xy 180.34 54.61) (xy 180.34 76.2))
  (stroke (width 0) (type default)))
 (wire
  (pts (xy 180.34 38.1) (xy 180.34 46.99))
  (stroke (width 0) (type default)))
 (wire
  (pts (xy 124.46 38.1) (xy 180.34 38.1))
  (stroke (width 0) (type default)))
 
 (wire
  (pts (xy 205.74 86.36) (xy 205.74 121.92))
  (stroke (width 0) (type default)))
 
 (wire
  (pts (xy 205.74 100.33) (xy 198.12 100.33))
  (stroke (width 0) (type default)))
 (wire
  (pts (xy 198.12 100.33) (xy 198.12 127))
  (stroke (width 0) (type default)))
 (wire
  (pts (xy 198.12 127.0) (xy 223.52 127.0))
  (stroke (width 0) (type default)))
 (wire
  (pts (xy 223.52 127) (xy 223.52 133.35))
  (stroke (width 0) (type default)))
 (wire
  (pts (xy 223.52 140.97) (xy 205.74 140.97))
  (stroke (width 0) (type default)))
 (wire
  (pts (xy 205.74 132.08) (xy 205.74 163.83))
  (stroke (width 0) (type default)))
 
 (wire
  (pts (xy 205.74 171.45) (xy 205.74 254.0))
  (stroke (width 0) (type default)))
 (wire
  (pts (xy 182.88 86.36) (xy 182.88 156.21))
  (stroke (width 0) (type default)))
 (wire
  (pts (xy 180.34 86.36) (xy 205.74 86.36))
  (stroke (width 0) (type default)))
 
 (wire
  (pts (xy 182.88 132.08) (xy 205.74 132.08))
  (stroke (width 0) (type default)))
 (wire
  (pts (xy 152.4 110.49) (xy 180.34 110.49))
  (stroke (width 0) (type default)))
 (wire
  (pts (xy 180.34 86.36) (xy 180.34 110.49))
  (stroke (width 0) (type default)))
 (wire
  (pts (xy 205.74 121.92) (xy 248.92 121.92))
  (stroke (width 0) (type default)))
 (wire
  (pts (xy 248.92 76.2) (xy 248.92 121.92))
  (stroke (width 0) (type default)))
 (wire
  (pts (xy 256.54 38.1) (xy 256.54 71.12))
  (stroke (width 0) (type default)))
 (wire
  (pts (xy 180.34 38.1) (xy 256.54 38.1))
  (stroke (width 0) (type default)))
 (wire
  (pts (xy 256.54 81.28) (xy 299.72 81.28))
  (stroke (width 0) (type default)))
 (wire
  (pts (xy 279.4 81.28) (xy 279.4 92.71))
  (stroke (width 0) (type default)))
 
 (wire
  (pts (xy 299.72 66.04) (xy 299.72 81.28))
  (stroke (width 0) (type default)))
 (wire
  (pts (xy 307.34 38.1) (xy 307.34 60.96))
  (stroke (width 0) (type default)))
 (wire
  (pts (xy 256.54 38.1) (xy 307.34 38.1))
  (stroke (width 0) (type default)))
 (wire
  (pts (xy 307.34 71.12) (xy 307.34 123.19))
  (stroke (width 0) (type default)))
 
 (wire
  (pts (xy 279.4 100.33) (xy 279.4 123.19))
  (stroke (width 0) (type default)))
 
 (wire
  (pts (xy 205.74 163.83) (xy 248.92 163.83))
  (stroke (width 0) (type default)))
 (wire
  (pts (xy 248.92 163.83) (xy 248.92 177.8))
  (stroke (width 0) (type default)))
 (wire
  (pts (xy 256.54 123.19) (xy 256.54 182.88))
  (stroke (width 0) (type default)))
 (wire
  (pts (xy 256.54 123.19) (xy 342.9 123.19))
  (stroke (width 0) (type default)))
 
 (wire
  (pts (xy 256.54 163.83) (xy 279.4 163.83))
  (stroke (width 0) (type default)))
 (wire
  (pts (xy 279.4 163.83) (xy 299.72 163.83))
  (stroke (width 0) (type default)))
 (wire
  (pts (xy 299.72 163.83) (xy 299.72 198.12))
  (stroke (width 0) (type default)))
 (wire
  (pts (xy 279.4 171.45) (xy 279.4 254.0))
  (stroke (width 0) (type default)))
 (wire
  (pts (xy 307.34 123.19) (xy 307.34 193.04))
  (stroke (width 0) (type default)))
 
 (wire
  (pts (xy 307.34 203.2) (xy 307.34 254.0))
  (stroke (width 0) (type default)))
 (wire
  (pts (xy 342.9 130.81) (xy 342.9 138.43))
  (stroke (width 0) (type default)))
 (wire
  (pts (xy 125.73 241.3) (xy 133.35 241.3))
  (stroke (width 0) (type default)))
 (wire
  (pts (xy 381.0 38.1) (xy 381.0 60.96))
  (stroke (width 0) (type default)))
 (wire
  (pts (xy 307.34 38.1) (xy 381.0 38.1))
  (stroke (width 0) (type default)))
 (wire
  (pts (xy 381.0 71.12) (xy 381.0 78.74))
  (stroke (width 0) (type default)))
 (wire
  (pts (xy 381.0 180.34) (xy 381.0 187.96))
  (stroke (width 0) (type default)))
 (wire
  (pts (xy 381.0 198.12) (xy 381.0 254.0))
  (stroke (width 0) (type default)))
 (wire
  (pts (xy 104.14 254) (xy 381 254))
  (stroke (width 0) (type default)))
 (wire
  (pts (xy 342.9 123.19) (xy 363.22 123.19))
  (stroke (width 0) (type default)))
 (label "FB"
  (at 109.22 127 0)
  (effects (font (size 1.27 1.27)) (justify left bottom)))
 (label "FB"
  (at 110.49 241.3 0)
  (effects (font (size 1.27 1.27)) (justify left bottom)))
 (label "OUTPUT"
  (at 133.35 241.3 0)
  (effects (font (size 1.27 1.27)) (justify left bottom)))
 (label "OUTPUT"
  (at 363.22 123.19 0)
  (effects (font (size 1.27 1.27)) (justify left bottom)))
 (text "INPUT"
  (exclude_from_sim no)
  (at 30.48 17.78 0.0000)
  (effects (font (size 3 3))))
 (text "DIFFERENTIAL PAIR"
  (exclude_from_sim no)
  (at 86.36 17.78 0.0000)
  (effects (font (size 3 3))))
 (text "VAS"
  (exclude_from_sim no)
  (at 177.8 17.78 0.0000)
  (effects (font (size 3 3))))
 (text "OUTPUT STAGE"
  (exclude_from_sim no)
  (at 254 17.78 0.0000)
  (effects (font (size 3 3))))
 (text "[1] V(IN) - cyan"
  (exclude_from_sim no)
  (at 81.28 137.16 0.0000)
  (effects (font (size 1.8 1.8))))
 (text "[2] V(OUT) - red"
  (exclude_from_sim no)
  (at 342.9 133.35 0.0000)
  (effects (font (size 1.8 1.8))))
 (text "[3] V(VAS) - yellow"
  (exclude_from_sim no)
  (at 205.74 132.08 0.0000)
  (effects (font (size 1.8 1.8))))
 (text "[4] V(Q4E) - green"
  (exclude_from_sim no)
  (at 205.74 142.24 0.0000)
  (effects (font (size 1.8 1.8))))
 (sheet_instances
  (path ""
   (page "1")))
 (embedded_fonts no))
